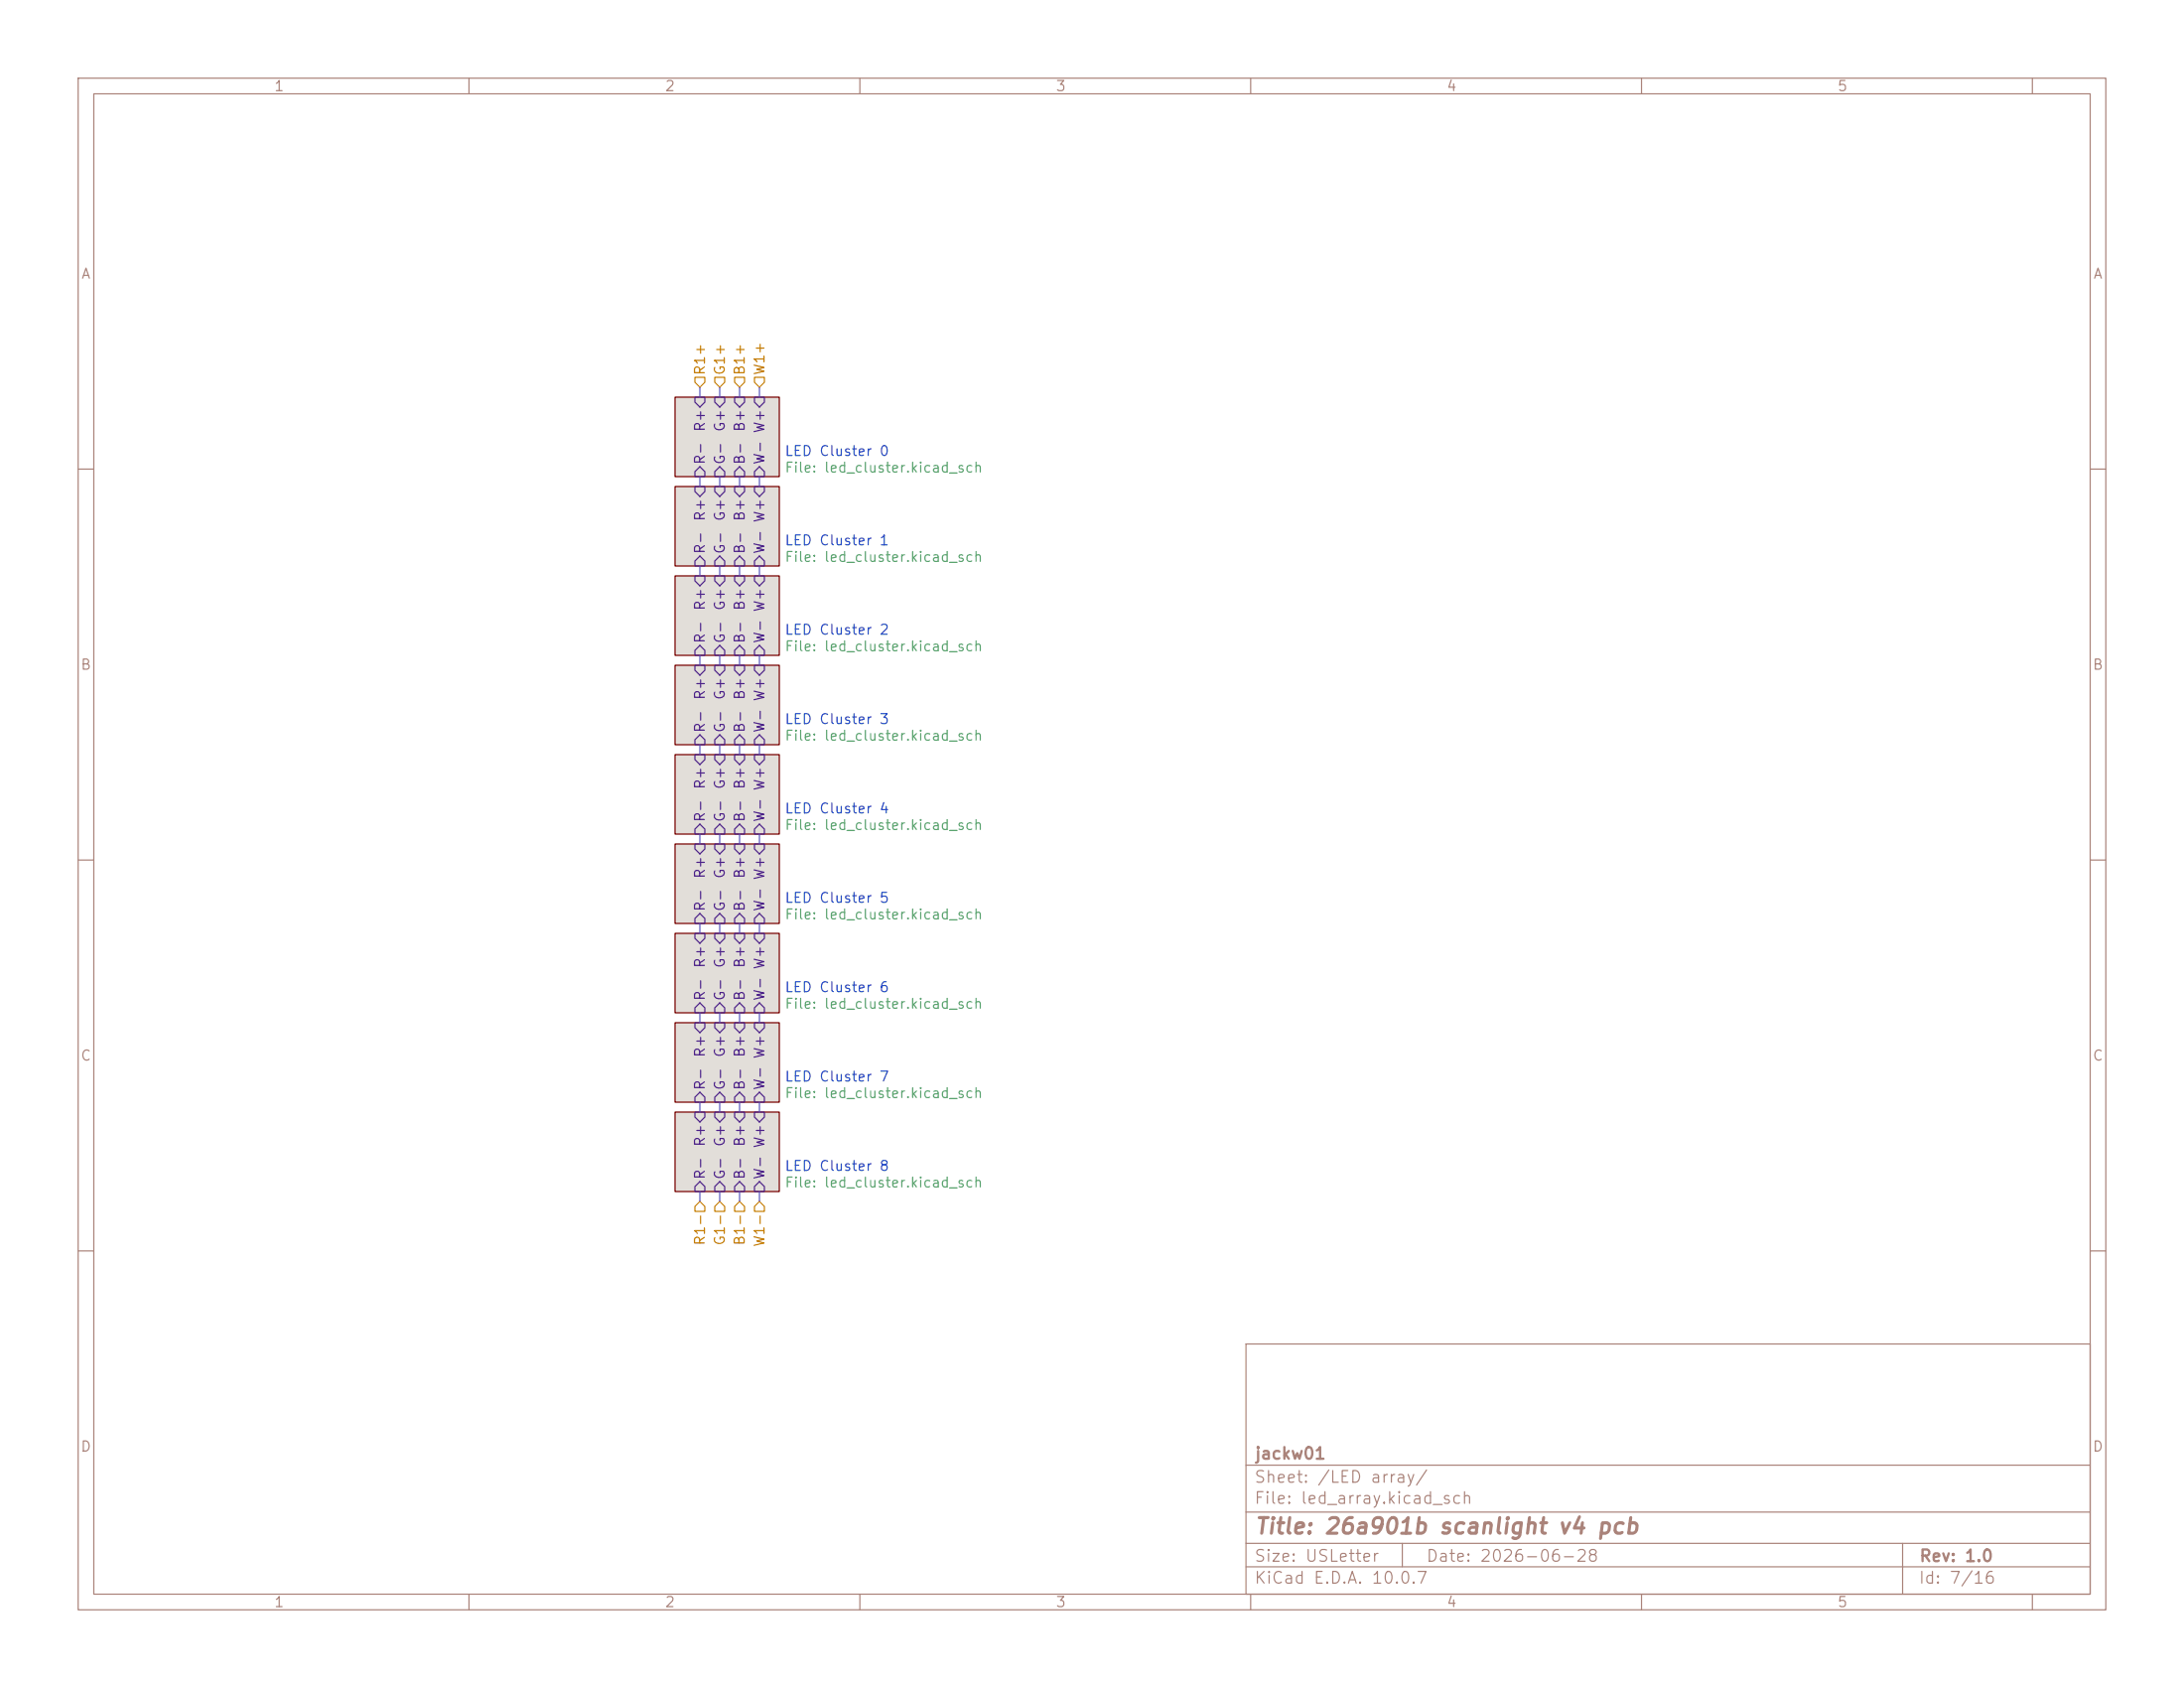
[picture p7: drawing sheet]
<svg xmlns="http://www.w3.org/2000/svg" width="279mm" height="216mm" viewBox="0 0 279 216" stroke-linecap="round" stroke-linejoin="round" font-family="sans-serif">
<g fill="none" stroke="#aa837a" stroke-width=".15">
<path d="M10 10h259.4v195.9h-259.4zM12 12h255.4v191.9h-255.4zM60 10v2M110 10v2M160 10v2M210 10v2M260 10v2M10 60h2M267.4 60h2M10 110h2M267.4 110h2M10 160h2"/>
<path d="M159.4 171.9h108v32h-108zM267.4 160h2M159.4 197.4h108M159.4 193.4h108M159.4 187.4h108M179.4 197.4v3M243.4 197.4v6.5M60 203.9v2M110 203.9v2M159.4 200.4h108M160 203.9v2M210 203.9v2"/>
<path d="M260 203.9v2"/>
</g>
<g fill="#e2ded9" stroke="#e2ded9" stroke-width=".13">
<path d="M86.4 142.2h13.3v10.2h-13.3z"/>
<path d="M86.4 130.8h13.3v10.2h-13.3z"/>
<path d="M86.4 108h13.3v10.1h-13.3z"/>
<path d="M86.4 119.4h13.3v10.1h-13.3z"/>
<path d="M86.4 73.7h13.3v10.1h-13.3z"/>
<path d="M86.4 50.8h13.3v10.2h-13.3z"/>
<path d="M86.4 62.2h13.3v10.2h-13.3z"/>
<path d="M86.4 96.5h13.3v10.2h-13.3z"/>
<path d="M86.4 85.1h13.3v10.2h-13.3z"/>
</g>
<path d="M86.4 50.8h13.3v10.2h-13.3zM86.4 73.7h13.3v10.1h-13.3zM86.4 62.2h13.3v10.2h-13.3zM86.4 96.5h13.3v10.2h-13.3zM86.4 85.1h13.3v10.2h-13.3zM86.4 108h13.3v10.1h-13.3zM86.4 119.4h13.3v10.1h-13.3zM86.4 130.8h13.3v10.2h-13.3zM86.4 142.2h13.3v10.2h-13.3z" fill="none" stroke="#7a0000" stroke-width=".15"/>
<g fill="none" stroke="#4c2188" stroke-width=".15">
<path d="M88.9 50.8h1.3v.6l-.7 .7-.6-.7zM91.4 50.8h1.3v.6l-.6 .7-.7-.7zM92.1 59.7l.6 .6v.7h-1.3v-.7zM94 50.8h1.2v.6l-.6 .7-.6-.7zM94.6 59.7l.6 .6v.7h-1.2v-.7zM96.5 50.8h1.3v.6l-.6 .7-.7-.7zM97.2 59.7l.6 .6v.7h-1.3v-.7zM88.9 73.7h1.3v.6l-.7 .6-.6-.6zM88.9 60.3l.6-.6 .7 .6v.7h-1.3zM88.9 62.2h1.3v.7l-.7 .6-.6-.6zM88.9 71.8l.6-.7 .7 .7v.6h-1.3zM91.4 73.7h1.3v.6l-.6 .6-.7-.6z"/>
<path d="M91.4 62.2h1.3v.7l-.6 .6-.7-.6zM92.1 71.1l.6 .7v.6h-1.3v-.6zM94 73.7h1.2v.6l-.6 .6-.6-.6zM94 62.2h1.2v.7l-.6 .6-.6-.6zM94.6 71.1l.6 .7v.6h-1.2v-.6zM96.5 73.7h1.3v.6l-.6 .6-.7-.6zM96.5 62.2h1.3v.7l-.6 .6-.7-.6zM97.2 71.1l.6 .7v.6h-1.3v-.6zM88.9 83.2l.6-.6 .7 .6v.6h-1.3zM88.9 96.5h1.3v.7l-.7 .6-.6-.6zM88.9 85.1h1.3v.6l-.7 .7-.6-.7zM88.9 94.6l.6-.6 .7 .6v.7h-1.3z"/>
<path d="M91.4 96.5h1.3v.7l-.6 .6-.7-.6zM91.4 85.1h1.3v.6l-.6 .7-.7-.7zM92.1 82.6l.6 .6v.6h-1.3v-.6zM92.1 94l.6 .6v.7h-1.3v-.7zM94 96.5h1.2v.7l-.6 .6-.6-.6zM94 85.1h1.2v.6l-.6 .7-.6-.7zM94.6 82.6l.6 .6v.6h-1.2v-.6zM94.6 94l.6 .6v.7h-1.2v-.7zM96.5 96.5h1.3v.7l-.6 .6-.7-.6zM96.5 85.1h1.3v.6l-.6 .7-.7-.7zM97.2 82.6l.6 .6v.6h-1.3v-.6zM97.2 94l.6 .6v.7h-1.3v-.7z"/>
<path d="M88.9 108h1.3v.6l-.7 .6-.6-.6zM88.9 117.5l.6-.7 .7 .7v.6h-1.3zM88.9 119.4h1.3v.6l-.7 .7-.6-.7zM88.9 106l.6-.6 .7 .6v.7h-1.3zM91.4 108h1.3v.6l-.6 .6-.7-.6zM91.4 119.4h1.3v.6l-.6 .7-.7-.7zM92.1 116.8l.6 .7v.6h-1.3v-.6zM92.1 105.4l.6 .6v.7h-1.3v-.7zM94 108h1.2v.6l-.6 .6-.6-.6zM94 119.4h1.2v.6l-.6 .7-.6-.7zM94.6 116.8l.6 .7v.6h-1.2v-.6zM94.6 105.4l.6 .6v.7h-1.2v-.7z"/>
<path d="M96.5 108h1.3v.6l-.6 .6-.7-.6zM96.5 119.4h1.3v.6l-.6 .7-.7-.7zM97.2 116.8l.6 .7v.6h-1.3v-.6zM97.2 105.4l.6 .6v.7h-1.3v-.7zM88.9 130.8h1.3v.6l-.7 .7-.6-.7zM88.9 128.9l.6-.6 .7 .6v.6h-1.3zM91.4 130.8h1.3v.6l-.6 .7-.7-.7zM92.1 139.7l.6 .6v.7h-1.3v-.7zM92.1 128.3l.6 .6v.6h-1.3v-.6zM94 130.8h1.2v.6l-.6 .7-.6-.7zM94.6 139.7l.6 .6v.7h-1.2v-.7zM94.6 128.3l.6 .6v.6h-1.2v-.6z"/>
<path d="M96.5 130.8h1.3v.6l-.6 .7-.7-.7zM97.2 139.7l.6 .6v.7h-1.3v-.7zM97.2 128.3l.6 .6v.6h-1.3v-.6zM88.9 142.2h1.3v.7l-.7 .6-.6-.6zM88.9 151.8l.6-.7 .7 .7v.6h-1.3zM88.9 140.3l.6-.6 .7 .6v.7h-1.3zM91.4 142.2h1.3v.7l-.6 .6-.7-.6zM92.1 151.1l.6 .7v.6h-1.3v-.6zM94 142.2h1.2v.7l-.6 .6-.6-.6zM94.6 151.1l.6 .7v.6h-1.2v-.6zM96.5 142.2h1.3v.7l-.6 .6-.7-.6zM97.2 151.1l.6 .7v.6h-1.3v-.6z"/>
</g>
<path d="M88.9 48.3h1.3v.6l-.7 .6-.6-.6zM91.4 48.3h1.3v.6l-.6 .6-.7-.6zM94 48.3h1.2v.6l-.6 .6-.6-.6zM96.5 48.3h1.3v.6l-.6 .6-.7-.6zM89.5 153.7l.7 .6v.6h-1.3v-.6zM92.1 153.7l.6 .6v.6h-1.3v-.6zM94.6 153.7l.6 .6v.6h-1.2v-.6zM97.2 153.7l.6 .6v.6h-1.3v-.6z" fill="none" stroke="#c67d00" stroke-width=".15"/>
<g fill="none" stroke="#5256d0" stroke-width=".15">
<path d="M89.5 49.5v1.3M92.1 49.5v1.3M94.6 49.5v1.3M97.2 49.5v1.3M89.5 61v1.2M89.5 72.4v1.3M92.1 61v1.2M92.1 72.4v1.3M94.6 61v1.2M94.6 72.4v1.3M97.2 61v1.2M97.2 72.4v1.3"/>
<path d="M89.5 83.8v1.3M89.5 95.3v1.2M92.1 83.8v1.3M92.1 95.3v1.2M94.6 83.8v1.3M94.6 95.3v1.2M97.2 83.8v1.3M97.2 95.3v1.2M89.5 106.7v1.3M89.5 118.1v1.3M92.1 106.7v1.3M92.1 118.1v1.3"/>
<path d="M94.6 106.7v1.3M94.6 118.1v1.3M97.2 106.7v1.3M97.2 118.1v1.3M89.5 129.5v1.3M92.1 129.5v1.3M94.6 129.5v1.3M97.2 129.5v1.3M89.5 141v1.2M89.5 152.4v1.3M92.1 141v1.2M92.1 152.4v1.3"/>
<path d="M94.6 141v1.2M94.6 152.4v1.3M97.2 141v1.2M97.2 152.4v1.3"/>
</g>
<text font-size="2" fill="#aa837a" x="160.4" y="196.7">Title: 26a901b scanlight v4 pcb</text>
<g font-size="1.5" fill="#aa837a">
<text x="160.4" y="190">Sheet: /LED array/</text>
<text x="160.4" y="187">jackw01</text>
<text x="160.4" y="192.7">File: led_array.kicad_sch</text>
<text x="160.4" y="202.9">KiCad E.D.A. 10.0.7</text>
<text x="160.4" y="200.1">Size: USLetter</text>
<text x="182.4" y="200.1">Date: 2026-06-28</text>
<text x="245.4" y="202.9">Id: 7/16</text>
<text x="245.4" y="200.1">Rev: 1.0</text>
</g>
<g font-size="1.3" fill="#aa837a">
<text x="35" y="12">1</text>
<text x="85" y="12">2</text>
<text x="135" y="12">3</text>
<text x="185" y="12">4</text>
<text x="235" y="12">5</text>
<text x="10.3" y="36">A</text>
<text x="267.7" y="36">A</text>
<text x="10.2" y="86">B</text>
<text x="267.6" y="86">B</text>
<text x="10.2" y="136">C</text>
<text x="267.6" y="136">C</text>
<text x="10.2" y="186">D</text>
<text x="267.6" y="186">D</text>
<text x="35" y="205.9">1</text>
<text x="85" y="205.9">2</text>
<text x="135" y="205.9">3</text>
<text x="185" y="205.9">4</text>
<text x="235" y="205.9">5</text>
</g>
<g font-size="1.3" fill="#c67d00">
<text x="90.5" y="48.1" transform="rotate(-90 90.5 48.1)">R1+</text>
<text x="93" y="48.1" transform="rotate(-90 93 48.1)">G1+</text>
<text x="95.6" y="48.1" transform="rotate(-90 95.6 48.1)">B1+</text>
<text x="98.1" y="48.1" transform="rotate(-90 98.1 48.1)">W1+</text>
<text x="90.5" y="159.4" transform="rotate(-90 90.5 159.4)">R1-</text>
<text x="93" y="159.4" transform="rotate(-90 93 159.4)">G1-</text>
<text x="95.6" y="159.4" transform="rotate(-90 95.6 159.4)">B1-</text>
<text x="98.1" y="159.6" transform="rotate(-90 98.1 159.6)">W1-</text>
</g>
<g font-size="1.3" fill="#4c2188">
<text x="90.5" y="59.5" transform="rotate(-90 90.5 59.5)">R-</text>
<text x="90.5" y="55.3" transform="rotate(-90 90.5 55.3)">R+</text>
<text x="93" y="59.5" transform="rotate(-90 93 59.5)">G-</text>
<text x="93" y="55.3" transform="rotate(-90 93 55.3)">G+</text>
<text x="95.6" y="59.5" transform="rotate(-90 95.6 59.5)">B-</text>
<text x="95.6" y="55.3" transform="rotate(-90 95.6 55.3)">B+</text>
<text x="98.1" y="59.5" transform="rotate(-90 98.1 59.5)">W- W+</text>
<text x="90.5" y="71" transform="rotate(-90 90.5 71)">R-</text>
<text x="90.5" y="66.8" transform="rotate(-90 90.5 66.8)">R+</text>
<text x="93" y="71" transform="rotate(-90 93 71)">G-</text>
<text x="93" y="66.8" transform="rotate(-90 93 66.8)">G+</text>
<text x="95.6" y="71" transform="rotate(-90 95.6 71)">B-</text>
<text x="95.6" y="66.8" transform="rotate(-90 95.6 66.8)">B+</text>
<text x="98.1" y="71" transform="rotate(-90 98.1 71)">W- W+</text>
<text x="90.5" y="82.4" transform="rotate(-90 90.5 82.4)">R-</text>
<text x="90.5" y="78.2" transform="rotate(-90 90.5 78.2)">R+</text>
<text x="93" y="82.4" transform="rotate(-90 93 82.4)">G-</text>
<text x="93" y="78.2" transform="rotate(-90 93 78.2)">G+</text>
<text x="95.6" y="82.4" transform="rotate(-90 95.6 82.4)">B-</text>
<text x="95.6" y="78.2" transform="rotate(-90 95.6 78.2)">B+</text>
<text x="98.1" y="82.4" transform="rotate(-90 98.1 82.4)">W- W+</text>
<text x="90.5" y="89.6" transform="rotate(-90 90.5 89.6)">R+</text>
<text x="93" y="89.6" transform="rotate(-90 93 89.6)">G+</text>
<text x="95.6" y="89.6" transform="rotate(-90 95.6 89.6)">B+</text>
<text x="90.5" y="93.8" transform="rotate(-90 90.5 93.8)">R-</text>
<text x="93" y="93.8" transform="rotate(-90 93 93.8)">G-</text>
<text x="95.6" y="93.8" transform="rotate(-90 95.6 93.8)">B-</text>
<text x="98.1" y="93.8" transform="rotate(-90 98.1 93.8)">W- W+</text>
<text x="90.5" y="101.1" transform="rotate(-90 90.5 101.1)">R+</text>
<text x="93" y="101.1" transform="rotate(-90 93 101.1)">G+</text>
<text x="95.6" y="101.1" transform="rotate(-90 95.6 101.1)">B+</text>
<text x="90.5" y="105.2" transform="rotate(-90 90.5 105.2)">R-</text>
<text x="93" y="105.2" transform="rotate(-90 93 105.2)">G-</text>
<text x="95.6" y="105.2" transform="rotate(-90 95.6 105.2)">B-</text>
<text x="98.1" y="105.2" transform="rotate(-90 98.1 105.2)">W- W+</text>
<text x="90.5" y="112.5" transform="rotate(-90 90.5 112.5)">R+</text>
<text x="93" y="112.5" transform="rotate(-90 93 112.5)">G+</text>
<text x="95.6" y="112.5" transform="rotate(-90 95.6 112.5)">B+</text>
<text x="90.5" y="116.7" transform="rotate(-90 90.5 116.7)">R-</text>
<text x="93" y="116.7" transform="rotate(-90 93 116.7)">G-</text>
<text x="95.6" y="116.7" transform="rotate(-90 95.6 116.7)">B-</text>
<text x="98.1" y="116.7" transform="rotate(-90 98.1 116.7)">W- W+</text>
<text x="90.5" y="123.9" transform="rotate(-90 90.5 123.9)">R+</text>
<text x="93" y="123.9" transform="rotate(-90 93 123.9)">G+</text>
<text x="95.6" y="123.9" transform="rotate(-90 95.6 123.9)">B+</text>
<text x="90.5" y="128.1" transform="rotate(-90 90.5 128.1)">R-</text>
<text x="93" y="128.1" transform="rotate(-90 93 128.1)">G-</text>
<text x="95.6" y="128.1" transform="rotate(-90 95.6 128.1)">B-</text>
<text x="98.1" y="128.1" transform="rotate(-90 98.1 128.1)">W- W+</text>
<text x="90.5" y="135.3" transform="rotate(-90 90.5 135.3)">R+</text>
<text x="93" y="135.3" transform="rotate(-90 93 135.3)">G+</text>
<text x="95.6" y="135.3" transform="rotate(-90 95.6 135.3)">B+</text>
<text x="90.5" y="139.5" transform="rotate(-90 90.5 139.5)">R-</text>
<text x="93" y="139.5" transform="rotate(-90 93 139.5)">G-</text>
<text x="95.6" y="139.5" transform="rotate(-90 95.6 139.5)">B-</text>
<text x="98.1" y="139.5" transform="rotate(-90 98.1 139.5)">W- W+</text>
<text x="90.5" y="146.8" transform="rotate(-90 90.5 146.8)">R+</text>
<text x="93" y="146.8" transform="rotate(-90 93 146.8)">G+</text>
<text x="95.6" y="146.8" transform="rotate(-90 95.6 146.8)">B+</text>
<text x="90.5" y="151" transform="rotate(-90 90.5 151)">R-</text>
<text x="93" y="151" transform="rotate(-90 93 151)">G-</text>
<text x="95.6" y="151" transform="rotate(-90 95.6 151)">B-</text>
<text x="98.1" y="151" transform="rotate(-90 98.1 151)">W- W+</text>
</g>
<g font-size="1.3" fill="#214bca">
<text x="100.3" y="58.6">LED Cluster 0</text>
<text x="100.3" y="70.1">LED Cluster 1</text>
<text x="100.3" y="81.5">LED Cluster 2</text>
<text x="100.3" y="92.9">LED Cluster 3</text>
<text x="100.3" y="104.4">LED Cluster 4</text>
<text x="100.3" y="115.8">LED Cluster 5</text>
<text x="100.3" y="127.2">LED Cluster 6</text>
<text x="100.3" y="138.7">LED Cluster 7</text>
<text x="100.3" y="150.1">LED Cluster 8</text>
</g>
<g font-size="1.3" fill="#5ba46f">
<text x="100.3" y="60.8">File: led_cluster.kicad_sch</text>
<text x="100.3" y="72.2">File: led_cluster.kicad_sch</text>
<text x="100.3" y="83.6">File: led_cluster.kicad_sch</text>
<text x="100.3" y="95.1">File: led_cluster.kicad_sch</text>
<text x="100.3" y="106.5">File: led_cluster.kicad_sch</text>
<text x="100.3" y="117.9">File: led_cluster.kicad_sch</text>
<text x="100.3" y="129.3">File: led_cluster.kicad_sch</text>
<text x="100.3" y="140.8">File: led_cluster.kicad_sch</text>
<text x="100.3" y="152.2">File: led_cluster.kicad_sch</text>
</g>
</svg>
